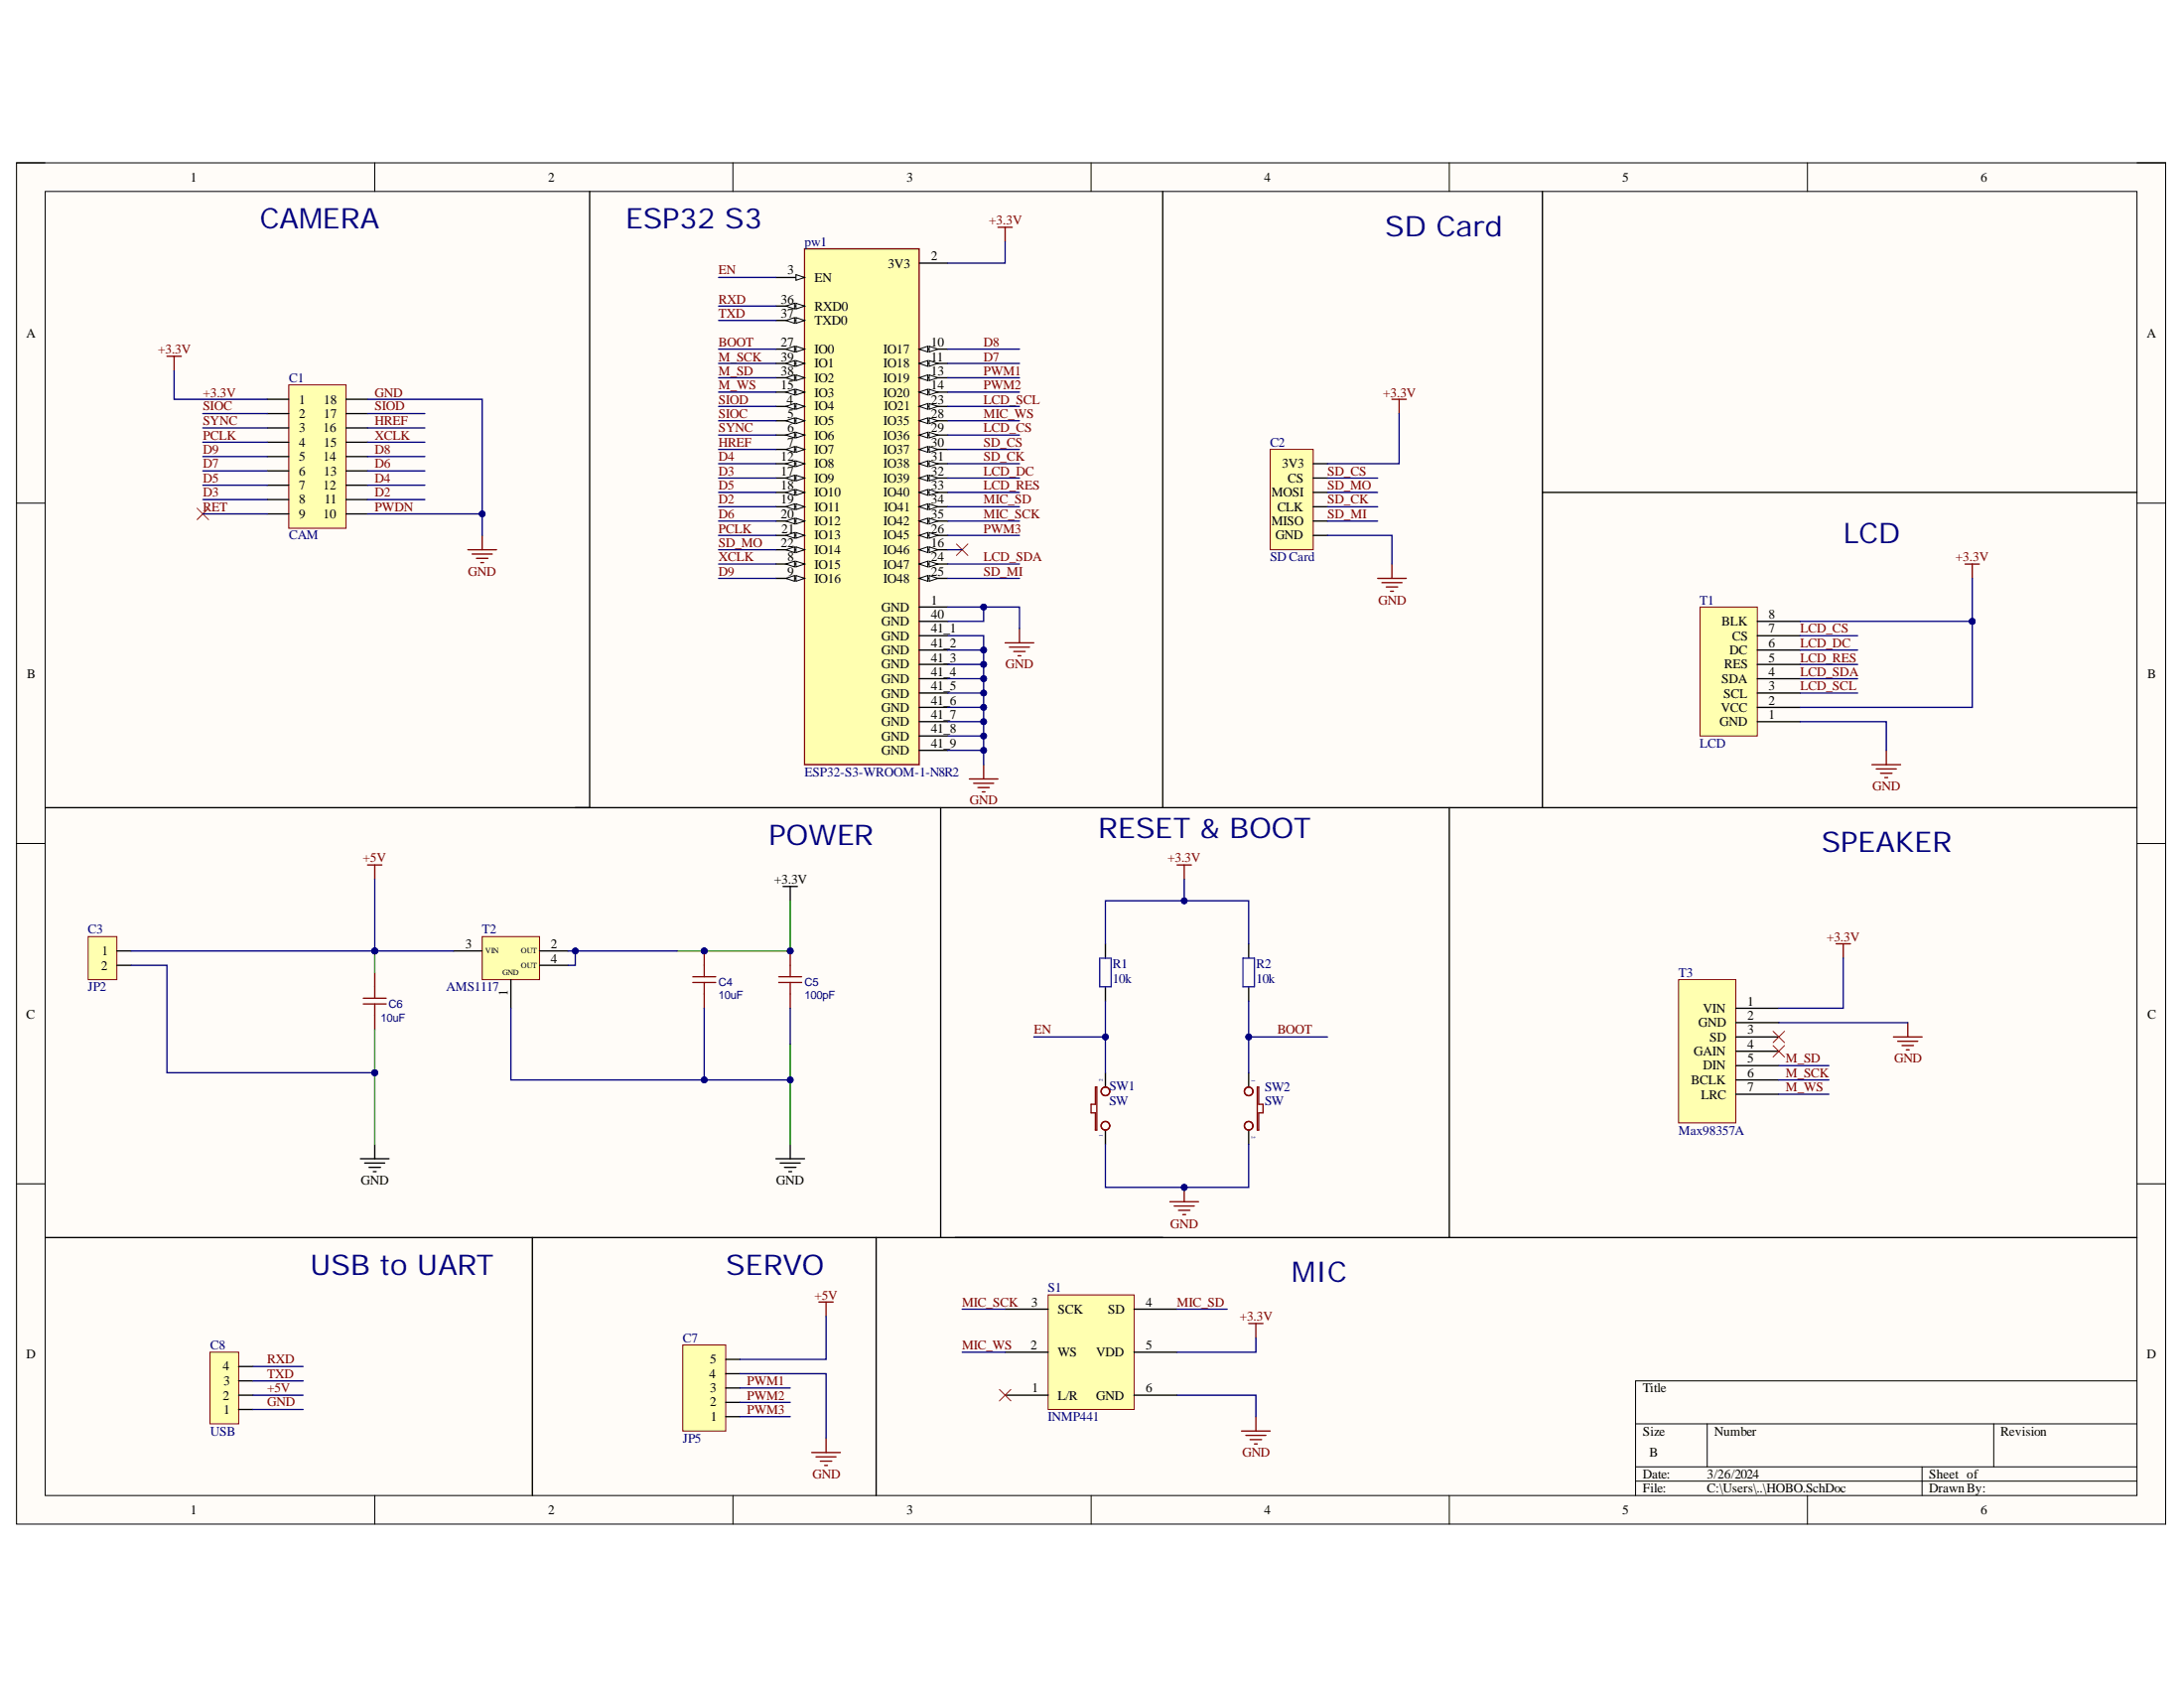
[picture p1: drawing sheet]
# Altium project HOBO.PrjPcb
1 sheet, 17 parts. Net scope: global (net labels, ports and power ports of the same name join across sheets).
Board file: HOBO.PcbDoc

## Sheet HOBO.SchDoc
size B; SheetNumber: 1; SheetTotal: 1

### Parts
C1  CAM  [JP9-D2T]
C2  SD Card  [JP6-D1T]
C3  JP2  [JP2-D1C]
C4  10uF  [C0805]
C5  100pF  [C0805]
C6  10uF  [C0805]
C7  JP5  [JP5-D1C]
C8  USB  [JP4-C1T]
pw1  ESP32-S3-WROOM-1-N8R2  [XCVR_ESP32-S3-WROOM-1-N8R2]
R1  10k  [tro smd 0805]
R2  10k  [tro smd 0805]
S1  INMP441  [INMP441]
SW1  SW  [SW1-SMD]
SW2  SW  [SW1-SMD]
T1  LCD  [LCD jack]
T2  AMS1117  [AMS1117]
T3  Max98357A  [JackMax]

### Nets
+3.3V: C1.1 C2.6(3V3) C4.2 C5.2 pw1.2(3V3) R1.2 R2.2 S1.5(VDD) T1.2(VCC) T1.8(BLK) T2.2(OUT) T2.4(OUT) T3.1(VIN)
+5V: C3.1 C6.2 C7.5 C8.2 T2.3(VIN)
GND: C1.10 C1.18 C2.1(GND) C3.2 C4.1 C5.1 C6.1 C7.4 C8.1 pw1.1(GND) pw1.40(GND) pw1.41_1(GND) pw1.41_2(GND) pw1.41_3(GND) pw1.41_4(GND) pw1.41_5(GND) pw1.41_6(GND) pw1.41_7(GND) pw1.41_8(GND) pw1.41_9(GND) S1.6(GND) SW1.1 SW2.2 T1.1(GND) T2.1(GND) T3.2(GND)  [also labelled PWDN]
BOOT: pw1.27(IO0) R2.1 SW2.1
D2: C1.11 pw1.19(IO11)
D3: C1.8 pw1.17(IO9)
D4: C1.12 pw1.12(IO8)
D5: C1.7 pw1.18(IO10)
D6: C1.13 pw1.20(IO12)
D7: C1.6 pw1.11(IO18)
D8: C1.14 pw1.10(IO17)
D9: C1.5 pw1.9(IO16)
EN: pw1.3(EN) R1.1 SW1.2
HREF: C1.16 pw1.7(IO7)
LCD_CS: pw1.29(IO36) T1.7(CS)
LCD_DC: pw1.32(IO39) T1.6(DC)
LCD_RES: pw1.33(IO40) T1.5(RES)
LCD_SCL: pw1.23(IO21) T1.3(SCL)
LCD_SDA: pw1.24(IO47) T1.4(SDA)
M_SCK: pw1.39(IO1) T3.6(BCLK)
M_SD: pw1.38(IO2) T3.5(DIN)
M_WS: pw1.15(IO3) T3.7(LRC)
MIC_SCK: pw1.35(IO42) S1.3(SCK)
MIC_SD: pw1.34(IO41) S1.4(SD)
MIC_WS: pw1.28(IO35) S1.2(WS)
PCLK: C1.4 pw1.21(IO13)
PWM1: C7.3 pw1.13(IO19)
PWM2: C7.2 pw1.14(IO20)
PWM3: C7.1 pw1.26(IO45)
RET: C1.9
RXD: C8.4 pw1.36(RXD0)
SD_CK: C2.3(CLK) pw1.31(IO38)
SD_CS: C2.5(CS) pw1.30(IO37)
SD_MI: C2.2(MISO) pw1.25(IO48)
SD_MO: C2.4(MOSI) pw1.22(IO14)
SIOC: C1.2 pw1.5(IO5)
SIOD: C1.17 pw1.4(IO4)
SYNC: C1.3 pw1.6(IO6)
TXD: C8.3 pw1.37(TXD0)
XCLK: C1.15 pw1.8(IO15)

Not connected (* = marked no-connect by the designer): pw1 16(IO46)*; S1 1(L/R)*; T3 3(SD)* 4(GAIN)*

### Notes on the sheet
- CAMERA
- ESP32 S3
- SD Card
- LCD
- RESET & BOOT
- POWER
- SPEAKER
- USB to UART
- SERVO
- MIC
